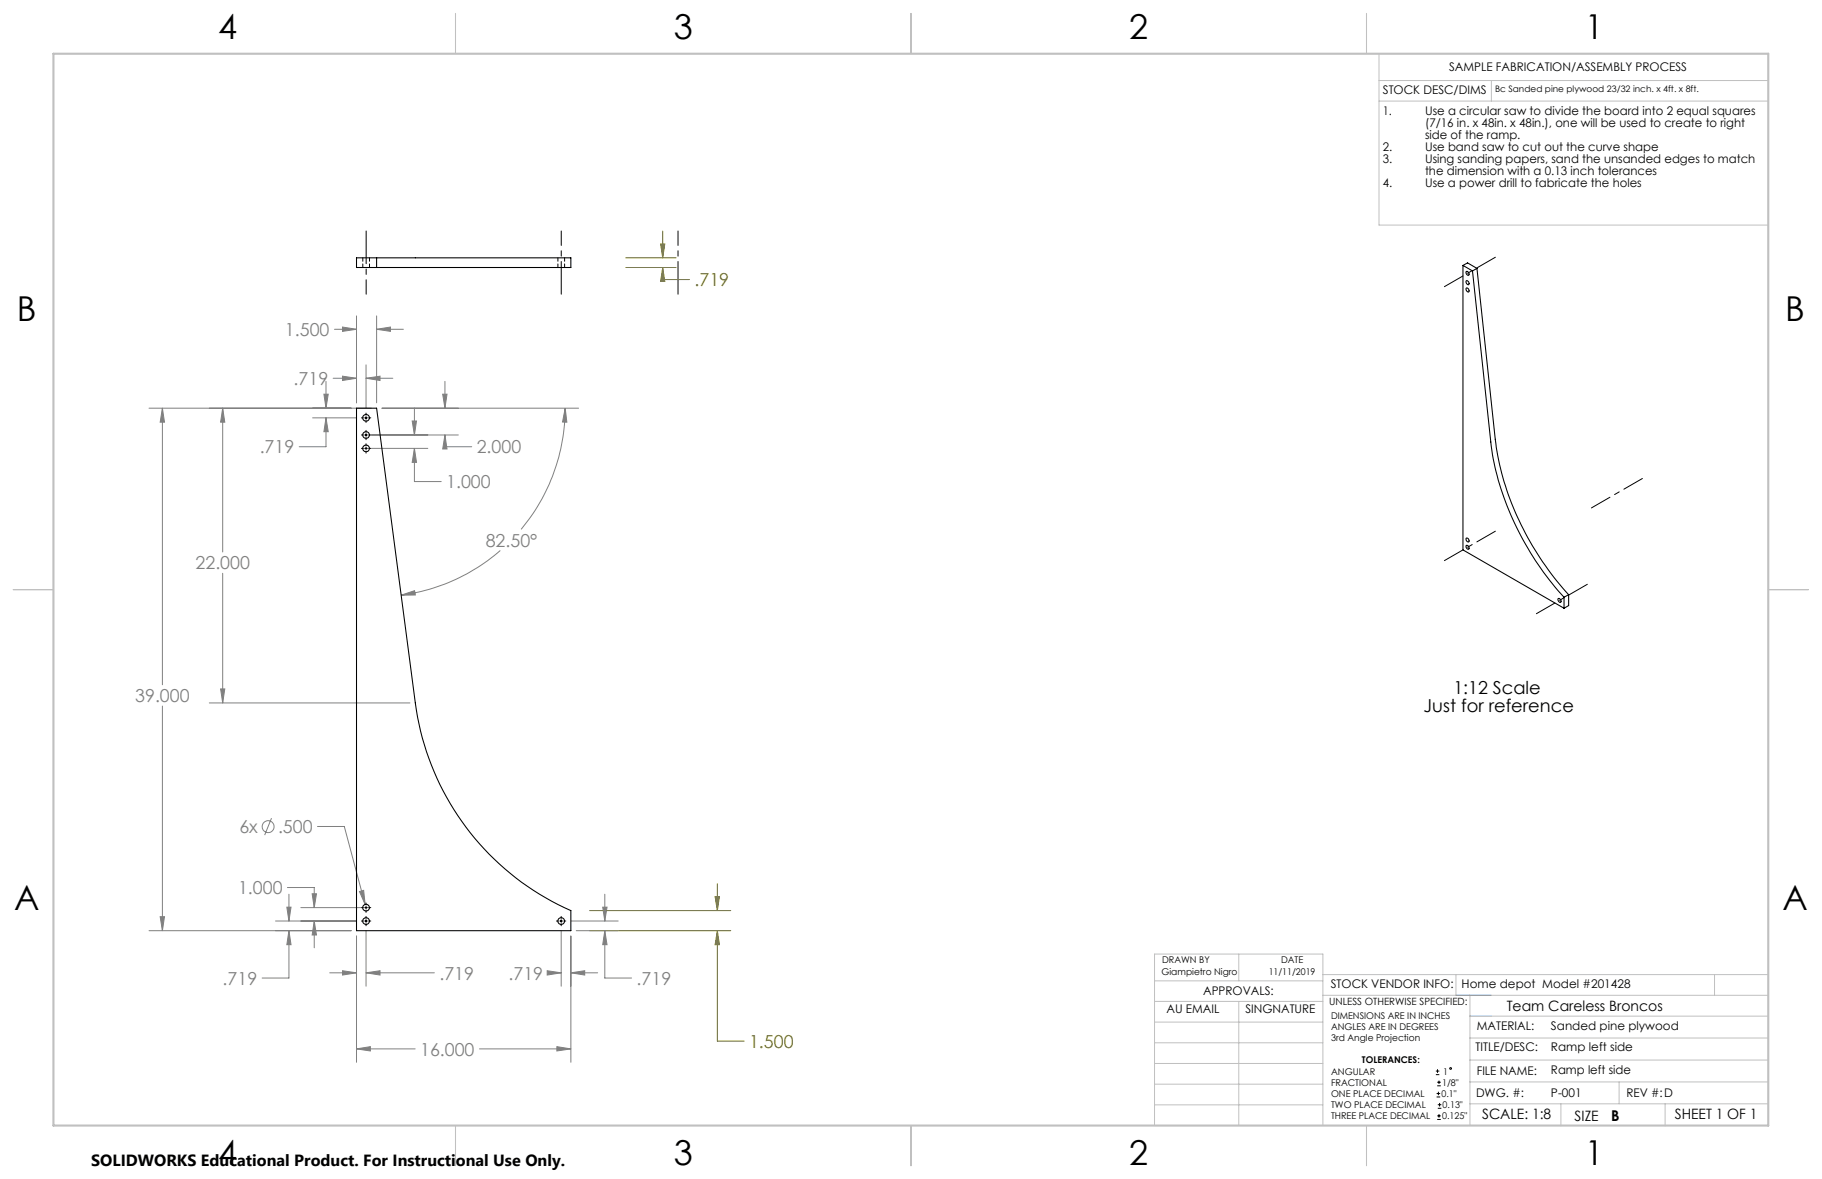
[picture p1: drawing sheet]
<svg xmlns="http://www.w3.org/2000/svg" width="432mm" height="279mm" viewBox="0 0 432 279" stroke-linecap="round" stroke-linejoin="round" font-family="sans-serif">
<g fill="none" stroke="#808080" stroke-width=".24">
<path d="M79.3 78h5.2M81.2 77.5l3.3 .5-3.3 .5zM84.5 74.9v20.6M89.3 74.9v20.6M89.3 78h6.3M89.3 78l3.2-.5v1zM35.3 96.7h52.7M38.5 96.7v65.6M38.5 96.7l.5 3.3h-1zM52.8 96.7v34.1M52.8 96.7l.5 3.3h-1zM74.1 99h10.3"/>
<path d="M76.8 93.4h1l-.5 3.3zM77.3 99v6.9h-6.4M77.3 90.4v6.3M77.3 99l.5 3.3h-1zM79 89.6h5.5M81.2 89.1l3.3 .5-3.3 .6zM86.7 86.5v10.1M86.7 89.6h6.4M86.7 89.6l3.4-.5v1.1zM90.5 96.7h46.6M97.7 99.8h1l-.5 3.3zM98.2 96.7v6.4"/>
<path d="M104.9 93.4h1l-.5 3.3zM105.4 90.4v6.3M133.9 96.7l.4 3.3h-1zM133.9 96.7a45.1 45.1 0 0 1-10.4 28.7M88 103.1h20.6M88 106.3h13.4M98.2 106.3v7.8h6.4M98.2 106.3l.5 3.3h-1zM105.4 103.1v2.8h6.4M105.4 103.1l.5 3.3h-1zM52.8 135.9v30.7M118.6 130.5a44.4 44.4 0 0 1-23.5 10.5"/>
<path d="M95.1 141l3.1-1 .2 1zM38.5 167.3v53.3M49.6 166.6h47.6M52.3 163.3h1l-.5 3.3zM64.3 193.9l-1.6 4M75.2 195.9h6.4l4.9 18.4M38 217.2h1l-.5 3.4zM65.3 218.3h19.1M68 215h1l-.5 3.3zM68.1 210.3h6.4v4.8M68.5 211.9v6.4M71.3 215.1h14.2"/>
<path d="M74 211.8h1l-.5 3.3zM74.5 218.3v6.3M74.5 218.3l.5 3.3h-1zM85.2 211.3l1-.3 .3 3.3zM135.4 218.3h11.1M142.8 215h1.1l-.6 3.3zM143.3 211.9v6.4M35.3 220.6h47.9M68.5 220.6v11.2h-6.4M68.5 220.6l.5 3.3h-1zM78.1 230.5h6.4M81.2 230l3.3 .5-3.3 .6z"/>
<path d="M84.5 221.8v29.9M86.7 220.7v13M86.7 230.5h16.2M86.7 230.5l3.4-.5v1.1zM129.7 230l3.3 .5-3.3 .6zM129.9 230.5h3.1M133 220.7v13M135.3 230.5l3.3-.5v1.1zM135.3 230.5h6.3M135.3 221.8v29.9M136.6 220.6h9.9M143.3 220.6v11.2h6.4"/>
<path d="M143.3 220.6l.6 3.3h-1.1zM84.5 248.6h13.9M84.5 248.6l3.3-.6v1.1zM113.6 248.6h21.7M132 248l3.3 .6-3.3 .5z"/>
<circle cx="63.5" cy="195.9" r="1.4"/>
</g>
<g fill="none" stroke="#000" stroke-width=".24">
<path d="M85.7 99h.4M86.4 99h.7M86.7 97.9v.5M86.7 98.7v.6M86.7 99.7v.4M87.4 99h.5M85.7 103.1h.4M85.7 106.3h.4M86.4 103.1h.7M86.4 106.3h.7M86.7 102v.4M86.7 102.8v.6"/>
<path d="M86.7 103.7v.5M86.7 105.2v.4M86.7 105.9v.7M86.7 106.9v.5M87.4 103.1h.5M87.4 106.3h.5M85.7 218.3h.4M85.7 215.1h.4M86.4 218.3h.7M86.4 215.1h.7M86.7 214v.5M86.7 214.8v.6"/>
<path d="M86.7 215.7v.5M86.7 217.2v.4M86.7 217.9v.7M86.7 218.9v.5M87.4 218.3h.5M87.4 215.1h.5M131.9 218.3h.5M132.7 218.3h.6M133 217.2v.4M133 217.9v.7M133 218.9v.5M133.6 218.3h.5"/>
<path d="M340.3 254.7h.8M340.3 253.8h.8M340.5 260h.8M340.5 259.2h.8M340.6 257.3h.9M340.6 256.5h.9M340.7 253.4v.8M340.9 258.7v.8M341 256.1v.8M340.6 265.3h.9M340.6 264.4h.9M340.7 262.6h.9"/>
<path d="M340.7 261.8h.9M341 264v.9M341.2 261.4v.8"/>
<circle cx="343.8" cy="253.2" r=".2"/>
</g>
<path d="M156.6 57.8h1l-.5 3.3zM157.1 54.8v6.3M148.3 61.1h11.9M148.3 63.4h11.9M157.1 63.4l.5 3.3h-1zM157.1 63.4v2.9h6.3M139.7 215.8h33.5M169.5 212.5h1l-.5 3.3zM170 209.4v6.4M139.7 220.6h33.5M170 220.6l.5 3.3h-1zM170 220.6v26.1h6.4" fill="none" stroke="#808000" stroke-width=".24"/>
<path d="M354.4 61l-12.1 6.9M354.4 125.9l-12.1 7M376.2 138.5l-12.1 6.9M377.2 120.4l12-7" fill="none" stroke="#000" stroke-width=".24" stroke-dasharray="15.2 1.3 1.3 1.3" stroke-dashoffset="10.2"/>
<path d="M86.8 54.7v15M133 69.7v-15M160.7 69.7v-15" fill="none" stroke="#000" stroke-width=".24" stroke-dasharray="15.2 1.3 1.3 1.3" stroke-dashoffset="7.5"/>
<g fill="none" stroke="#c0c0c0" stroke-width=".24">
<path d="M326.8 19.1h92.3M326.8 12.7v40.6h92.3M353.4 19.1v4.9M326.8 24h92.3M273.6 232.4h39.9M273.6 237.3h39.9M293.6 226.1v6.3M293.6 237.3v29.4M313.5 235.9h105.6M313.5 231h105.6M345.1 231v4.9M348.4 235.9v30.9"/>
<path d="M406.3 231v4.9M273.6 242.2h39.9M273.6 247.1h39.9M273.6 252h39.9M273.6 256.9h39.9M348.4 246h70.7M348.4 256.4h70.7M348.4 251.2h70.7M348.4 240.8h70.7M383.7 256.4v5.2M273.6 261.8h39.9M313.5 266.7v-40.6h-39.9v40.6h74.4"/>
<path d="M348.4 261.6h70.7M369.9 261.6v5.2M394.6 261.6v5.2"/>
</g>
<path d="M108 3.2v9.5M215.9 3.2v9.5M323.8 3.2v9.5M3.1 139.7h9.6M419.1 139.7h9.5M108 266.7v9.6M215.9 266.7v9.6M323.8 266.7v9.6" fill="none" stroke="#c0c0c0" stroke-width=".25"/>
<path d="M12.7 12.7h406.4v254h-406.4z" fill="none" stroke="#c0c0c0" stroke-width=".5"/>
<path d="M345.1 235.9h8.3M348.4 240.8h5" fill="none" stroke="#53a9ff" stroke-width=".24"/>
<path d="M169.5 212.5h1l-.5 3.3zM170 220.6l.5 3.3h-1zM156.6 57.8h1l-.5 3.3zM157.1 63.4l.5 3.3h-1z" fill="#808000"/>
<path d="M68.5 220.6l.5 3.3h-1zM68 215h1l-.5 3.3zM38 217.2h1l-.5 3.4zM38.5 96.7l.5 3.3h-1zM81.2 230l3.3 .5-3.3 .6zM86.7 230.5l3.4-.5v1.1zM84.5 248.6l3.3-.6v1.1zM132 248l3.3 .6-3.3 .5zM85.2 211.3l1.3 3-.3-3.3zM74 211.8h1l-.5 3.3zM74.5 218.3l.5 3.3h-1zM77.3 99l.5 3.3h-1zM76.8 93.4h1l-.5 3.3zM86.7 89.6l3.4-.5v1.1zM81.2 89.1l3.3 .5-3.3 .6zM95.1 141l3.1-1 .2 1zM133.9 96.7l.4 3.3h-1zM52.8 96.7l.5 3.3h-1zM52.3 163.3h1l-.5 3.3zM89.3 78l3.2-.5v1zM81.2 77.5l3.3 .5-3.3 .5zM104.9 93.4h1l-.5 3.3zM105.4 103.1l.5 3.3h-1zM98.2 106.3l.5 3.3h-1zM97.7 99.8h1l-.5 3.3zM129.7 230l3.3 .5-3.3 .6zM135.3 230.5l3.3-.5v1.1zM142.8 215h1.1l-.6 3.3zM143.3 220.6l.6 3.3h-1.1z" fill="#808080"/>
<g fill="none" stroke="#000" stroke-width=".25">
<path d="M84.5 61.1h50.8v2.3h-50.8zM89.3 61.1v2.3M346.7 62.9l2.3 1.3M346.7 62.9v67.4l24 13.8M346.7 62.9l1.1-.6 2.2 1.3M347.5 66.6a.51 .51 0 0 1 .6 .2 .51 .51 0 0 1-.2 .7l-.4-.5zM347.5 68.3a.51 .51 0 0 1 .6 .3 .51 .51 0 0 1-.2 .6l-.4-.5zM347.5 64.4a.51 .51 0 0 1 .6 .2 .51 .51 0 0 1-.2 .7l-.4-.4zM349 64.2l4.3 40.5a68 68 0 0 0 17.4 36.8M350 63.6l4.4 40.5a68.3 68.3 0 0 0 17.4 36.8M350 63.6l-1 .6M84.5 96.7h4.8l9.1 69.9a62.8 62.8 0 0 0 36.9 49.2v4.8h-50.8z"/>
<path d="M347.5 129.3a.51 .51 0 0 1 .6 .2 .51 .51 0 0 1-.2 .7l-.4-.5zM347.5 127.6a.51 .51 0 0 1 .6 .2 .51 .51 0 0 1-.2 .6l-.4-.4zM369.3 141.9a.5 .5 0 0 1 .6 .2 .5 .5 0 0 1-.2 .7l-.4-.4zM370.7 141.5v2.6M371.8 140.9l-1.1 .6M371.8 140.9v2.6l-1.1 .6"/>
<circle cx="86.8" cy="99" r=".79"/>
<circle cx="86.8" cy="106.3" r=".8"/>
<circle cx="86.8" cy="103.1" r=".8"/>
<circle cx="86.8" cy="215.1" r=".8"/>
<circle cx="86.8" cy="218.3" r=".8"/>
<circle cx="133" cy="218.3" r=".79"/>
</g>
<path d="M86 61.1v2.3M87.6 63.4v-2.3M132.2 61.1v2.3M133.8 63.4v-2.3" fill="none" stroke="#000" stroke-width=".24" stroke-dasharray="1.3 .6" stroke-dashoffset=".4"/>
<g font-size="8.1">
<text x="51.7" y="9.3">4</text>
<text x="159.7" y="9.3">3</text>
<text x="267.6" y="9.3">2</text>
<text x="375.6" y="9.3">1</text>
<text x="4" y="76">B</text>
<text x="423.1" y="76">B</text>
<text x="3.3" y="215.7">A</text>
<text x="422.4" y="215.7">A</text>
<text x="51.7" y="276">4</text>
<text x="159.7" y="276">3</text>
<text x="267.6" y="276">2</text>
<text x="375.6" y="276">1</text>
</g>
<g font-size="4.2" fill="#808000">
<text x="164.6" y="67.8">.719</text>
<text x="177.5" y="248.3">1.500</text>
</g>
<g font-size="4.2" fill="#808080">
<text x="67.5" y="79.6">1.500</text>
<text x="69.6" y="91.2">.719</text>
<text x="61.5" y="107.4">.719</text>
<text x="113" y="107.4">2.000</text>
<text x="105.7" y="115.7">1.000</text>
<text x="115.1" y="129.5">82.50°</text>
<text x="46.3" y="134.9">22.000</text>
<text x="32" y="166.4">39.000</text>
<text x="56.7" y="197.4">6x</text>
<text x="65.9" y="197.4">.500</text>
<text x="56.4" y="211.9">1.000</text>
<text x="52.8" y="233.4">.719</text>
<text x="104.1" y="232.1">.719</text>
<text x="120.5" y="232.1">.719</text>
<text x="150.9" y="233.4">.719</text>
<text x="99.6" y="250.1">16.000</text>
</g>
<g font-size="4.2">
<text x="344.4" y="164.5">1:12 Scale</text>
<text x="337.4" y="168.7">Just for reference</text>
</g>
<text font-size="3.8" x="21.6" y="276.3">SOLIDWORKS Educational Product. For Instructional Use Only.</text>
<text font-size="3.5" x="381.8" y="265.6">B</text>
<g font-size="3.4">
<text x="357.1" y="239.6">Team Careless Broncos</text>
<text x="351.2" y="265.2">SCALE: 1:8</text>
<text x="373.2" y="265.6">SIZE</text>
<text x="396.9" y="265.2">SHEET 1 OF 1</text>
</g>
<g font-size="2.8">
<text x="343.4" y="16.9">SAMPLE FABRICATION/ASSEMBLY PROCESS</text>
<text x="327.7" y="22.3">STOCK DESC/DIMS</text>
<text x="327.7" y="27.3">1.</text>
<text x="337.7" y="27.3">Use a circular saw to divide the board into 2 equal squares</text>
<text x="327.7" y="35.8">2.</text>
<text x="337.7" y="30.1">(7/16 in. x 48in. x 48in.), one will be used to create to right</text>
<text x="337.7" y="33">side of the ramp.</text>
<text x="337.7" y="35.8">Use band saw to cut out the curve shape</text>
<text x="327.7" y="38.6">3.</text>
<text x="337.7" y="38.6">Using sanding papers, sand the unsanded edges to match</text>
<text x="337.7" y="41.4">the dimension with a 0.13 inch tolerances</text>
<text x="327.7" y="44.3">4.</text>
<text x="337.7" y="44.3">Use a power drill to fabricate the holes</text>
<text x="285.1" y="235.7">APPROVALS:</text>
<text x="315.4" y="234.1">STOCK VENDOR INFO:</text>
<text x="346.4" y="234.1">Home depot Model #201428</text>
<text x="276.4" y="240.1">AU EMAIL</text>
<text x="295.1" y="240.1">SINGNATURE</text>
<text x="350" y="244.1">MATERIAL:</text>
<text x="367.6" y="244.1">Sanded pine plywood</text>
<text x="349.7" y="249.2">TITLE/DESC:</text>
<text x="367.6" y="249.2">Ramp left side</text>
<text x="350" y="254.7">FILE NAME:</text>
<text x="367.6" y="254.5">Ramp left side</text>
<text x="349.8" y="260">DWG. #:</text>
<text x="367.6" y="260">P-001</text>
<text x="385.5" y="260">REV #:D</text>
</g>
<text font-size="2.4" x="315" y="238.1">UNLESS OTHERWISE SPECIFIED:</text>
<g font-size="2.2">
<text x="275.3" y="231.1">Giampietro Nigro</text>
<text x="275.4" y="228.2">DRAWN BY</text>
<text x="300.7" y="231.1">11/11/2019</text>
<text x="303.6" y="228.2">DATE</text>
<text x="315.4" y="241.4">DIMENSIONS ARE IN INCHES</text>
<text x="315.4" y="244">ANGLES ARE IN DEGREES</text>
<text x="315.4" y="246.7">3rd Angle Projection</text>
<text x="322.8" y="252">TOLERANCES:</text>
<text x="315.4" y="254.6">ANGULAR</text>
<text x="315.4" y="257.3">FRACTIONAL</text>
<text x="341.8" y="257.3">1/8&quot;</text>
<text x="342" y="254.6">1</text>
<text x="315.4" y="262.6">TWO PLACE DECIMAL</text>
<text x="315.4" y="260">ONE PLACE DECIMAL</text>
<text x="341.6" y="260">0.1&quot;</text>
<text x="341.9" y="262.6">0.13&quot;</text>
<text x="315.4" y="265.3">THREE PLACE DECIMAL</text>
<text x="341.8" y="265.3">0.125&quot;</text>
</g>
<text font-size="2.1" x="354.3" y="21.7">Bc Sanded pine plywood 23/32 inch. x 4ft. x 8ft.</text>
</svg>
